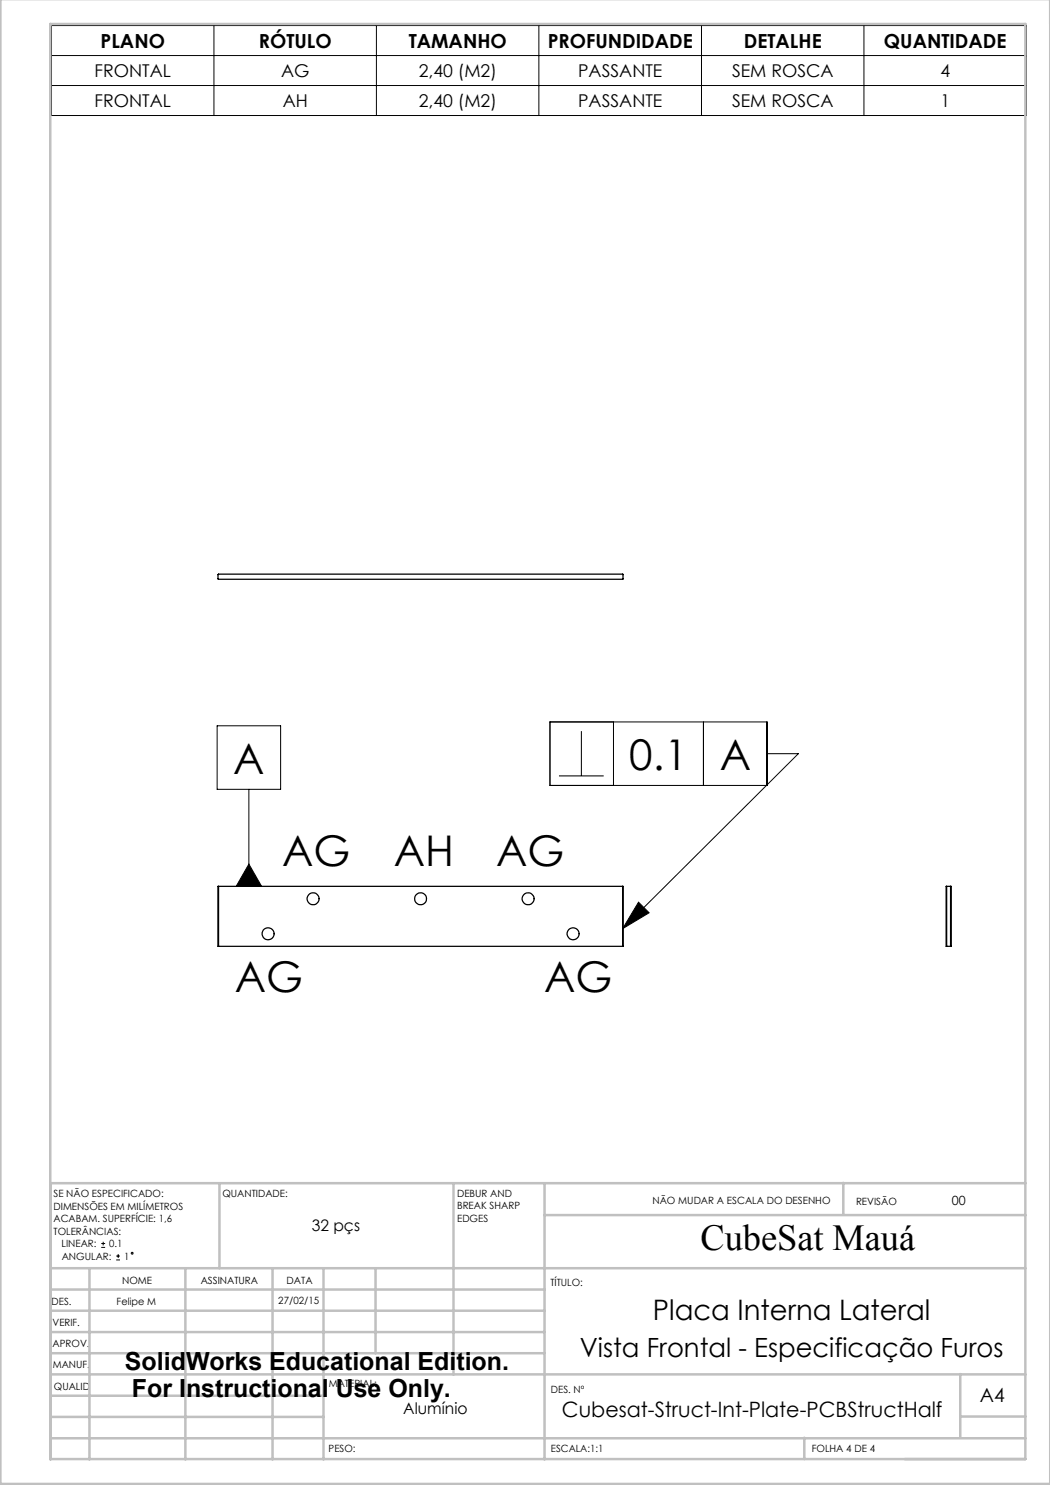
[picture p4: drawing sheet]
<svg xmlns="http://www.w3.org/2000/svg" width="210mm" height="297mm" viewBox="0 0 210 297" stroke-linecap="round" stroke-linejoin="round" font-family="sans-serif">
<g fill="none" stroke="#000" stroke-width=".2">
<path d="M10.3 5.1h195v18h-195zM10.3 17.1h195M10.3 11.1h195M42.8 5.1v18M75.3 5.1v18M107.8 5.1v18M140.3 5.1v18M172.8 5.1v18M43.4 145.2h12.7v12.7h-12.7zM49.8 157.9v19.4M110 144.4h43.4v12.7h-43.4zM111.8 155.2h9"/>
<path d="M116.3 146.2v9M122.7 144.4v12.7M140.7 144.4v12.7M153.4 150.7h6.3l-35.2 35M49.8 172.8l2.5 4.5h-5.1zM127.7 180.4l2.1 2.2-5.3 3.1zM20.2 249.5h.8M20.2 248.7h.8M20.6 248.4v.7M23.2 252h.8M23.2 251.2h.8M23.6 250.8v.8"/>
<circle cx="26.4" cy="250.6" r=".19"/>
</g>
<g fill="none" stroke="#c0c0c0" stroke-width=".5">
<path d="M.1 -.1v296.9h209.9v-296.9M10.1 4.8h195v287h-195zM43.9 236.6v17M90.7 236.6v38.3M108.9 236.6v55.3M168.7 236.6v6.3M205.1 236.6h-195v55.3M10.1 253.6h195M10.1 257.9h98.8M17.9 253.6v38.3M37.1 253.6v38.3M54.5 253.6v38.3"/>
<path d="M64.7 253.6v38.3M75.1 253.6v17M108.9 243h96.2M10.1 270.6h98.8M10.1 266.4h98.8M10.1 262.1h98.8M10.1 279.1h54.6M10.1 274.9h195M192.1 274.8v12.7M10.1 287.7h195M10.1 283.4h54.6M160.9 287.5v4.3"/>
<path d="M192.1 283.3h13"/>
</g>
<path d="M127.7 180.4l2.1 2.2-5.3 3.1zM49.8 172.8l2.5 4.5h-5.1z" fill="#000"/>
<g fill="none" stroke="#000" stroke-width=".25">
<path d="M43.6 114.9l80.9-.1 .1 1h-80.9zM43.7 177.3h-.1v12h.1M43.7 177.3v12M43.7 177.3h80.8M124.5 177.3v12M189.3 177.3h-.1v12h.1M189.3 177.3h.8M189.3 177.3v12M190.1 177.3h.1v12h-.1M190.1 177.3v12M43.7 189.3h80.8M189.3 189.3h.8"/>
<circle cx="62.6" cy="179.7" r="1.2"/>
<circle cx="84.1" cy="179.7" r="1.2"/>
<circle cx="105.6" cy="179.7" r="1.2"/>
<circle cx="53.6" cy="186.8" r="1.21"/>
<circle cx="114.6" cy="186.8" r="1.2"/>
</g>
<g font-size="8.5">
<text x="46.7" y="154.7">A</text>
<text x="125.9" y="153.9">0.1</text>
<text x="143.9" y="153.9">A</text>
<text x="56.4" y="173.3">AG</text>
<text x="78.8" y="173.3">AH</text>
<text x="99.3" y="173.3">AG</text>
<text x="47" y="198.4">AG</text>
<text x="108.9" y="198.4">AG</text>
</g>
<text font-size="7.3" x="140.1" y="249.9">CubeSat Mauá</text>
<text font-size="5.6" x="130.6" y="264">Placa Interna Lateral</text>
<text font-size="5.3" x="116" y="271.4">Vista Frontal - Especificação Furos</text>
<g font-size="5">
<text x="25" y="274">SolidWorks Educational Edition.</text>
<text x="26.4" y="279.5">For Instructional Use Only.</text>
</g>
<text font-size="4.2" x="112.4" y="283.4">Cubesat-Struct-Int-Plate-PCBStructHalf</text>
<g font-size="3.9">
<text x="20.1" y="9.5">PLANO</text>
<text x="51.8" y="9.5">RÓTULO</text>
<text x="81.7" y="9.5">TAMANHO</text>
<text x="109.5" y="9.5">PROFUNDIDADE</text>
<text x="148.8" y="9.5">DETALHE</text>
<text x="176.8" y="9.5">QUANTIDADE</text>
<text x="196" y="280.4">A4</text>
</g>
<g font-size="3.5">
<text x="18.9" y="15.4">FRONTAL</text>
<text x="56.2" y="15.4">AG</text>
<text x="83.7" y="15.4">2,40 (M2)</text>
<text x="115.6" y="15.4">PASSANTE</text>
<text x="146.4" y="15.4">SEM ROSCA</text>
<text x="188.1" y="15.4">4</text>
<text x="18.9" y="21.4">FRONTAL</text>
<text x="56.5" y="21.4">AH</text>
<text x="83.8" y="21.4">2,40 (M2)</text>
<text x="115.6" y="21.4">PASSANTE</text>
<text x="146.4" y="21.4">SEM ROSCA</text>
<text x="188.1" y="21.4">1</text>
</g>
<g font-size="3.2">
<text x="62.4" y="246.3">32 pçs</text>
<text x="80.7" y="282.8">Alumínio</text>
</g>
<text font-size="2.5" x="190.4" y="240.9">00</text>
<g font-size="2">
<text x="10.7" y="239.5">SE NÃO ESPECIFICADO:</text>
<text x="44.5" y="239.5">QUANTIDADE:</text>
<text x="91.4" y="239.4">DEBUR AND</text>
<text x="10.7" y="242">DIMENSÕES EM MILÍMETROS</text>
<text x="10.7" y="244.5">ACABAM. SUPERFÍCIE: 1,6</text>
<text x="91.4" y="241.9">BREAK SHARP</text>
<text x="91.4" y="244.4">EDGES</text>
<text x="130.5" y="240.8">NÃO MUDAR A ESCALA DO DESENHO</text>
<text x="171.2" y="241">REVISÃO</text>
<text x="10.7" y="247">TOLERÂNCIAS:</text>
<text x="12.3" y="249.5">LINEAR:</text>
<text x="12.3" y="252">ANGULAR:</text>
<text x="21.8" y="249.5">0.1</text>
<text x="24.8" y="252">1</text>
<text x="24.4" y="256.9">NOME</text>
<text x="40.1" y="256.8">ASSINATURA</text>
<text x="57.3" y="256.8">DATA</text>
<text x="110.1" y="257.1">TÍTULO:</text>
<text x="10.3" y="260.9">DES.</text>
<text x="23.3" y="261">Felipe M</text>
<text x="55.7" y="260.8">27/02/15</text>
<text x="10.5" y="269.3">APROV.</text>
<text x="10.5" y="265.2">VERIF.</text>
<text x="10.6" y="273.6">MANUF.</text>
<text x="10.8" y="278">QUALID</text>
<text x="65.8" y="277.4">MATERIAL:</text>
<text x="110.2" y="278.5">DES. Nº</text>
<text x="65.7" y="290.4">PESO:</text>
<text x="110.2" y="290.5">ESCALA:1:1</text>
<text x="162.4" y="290.4">FOLHA 4 DE 4</text>
</g>
</svg>
